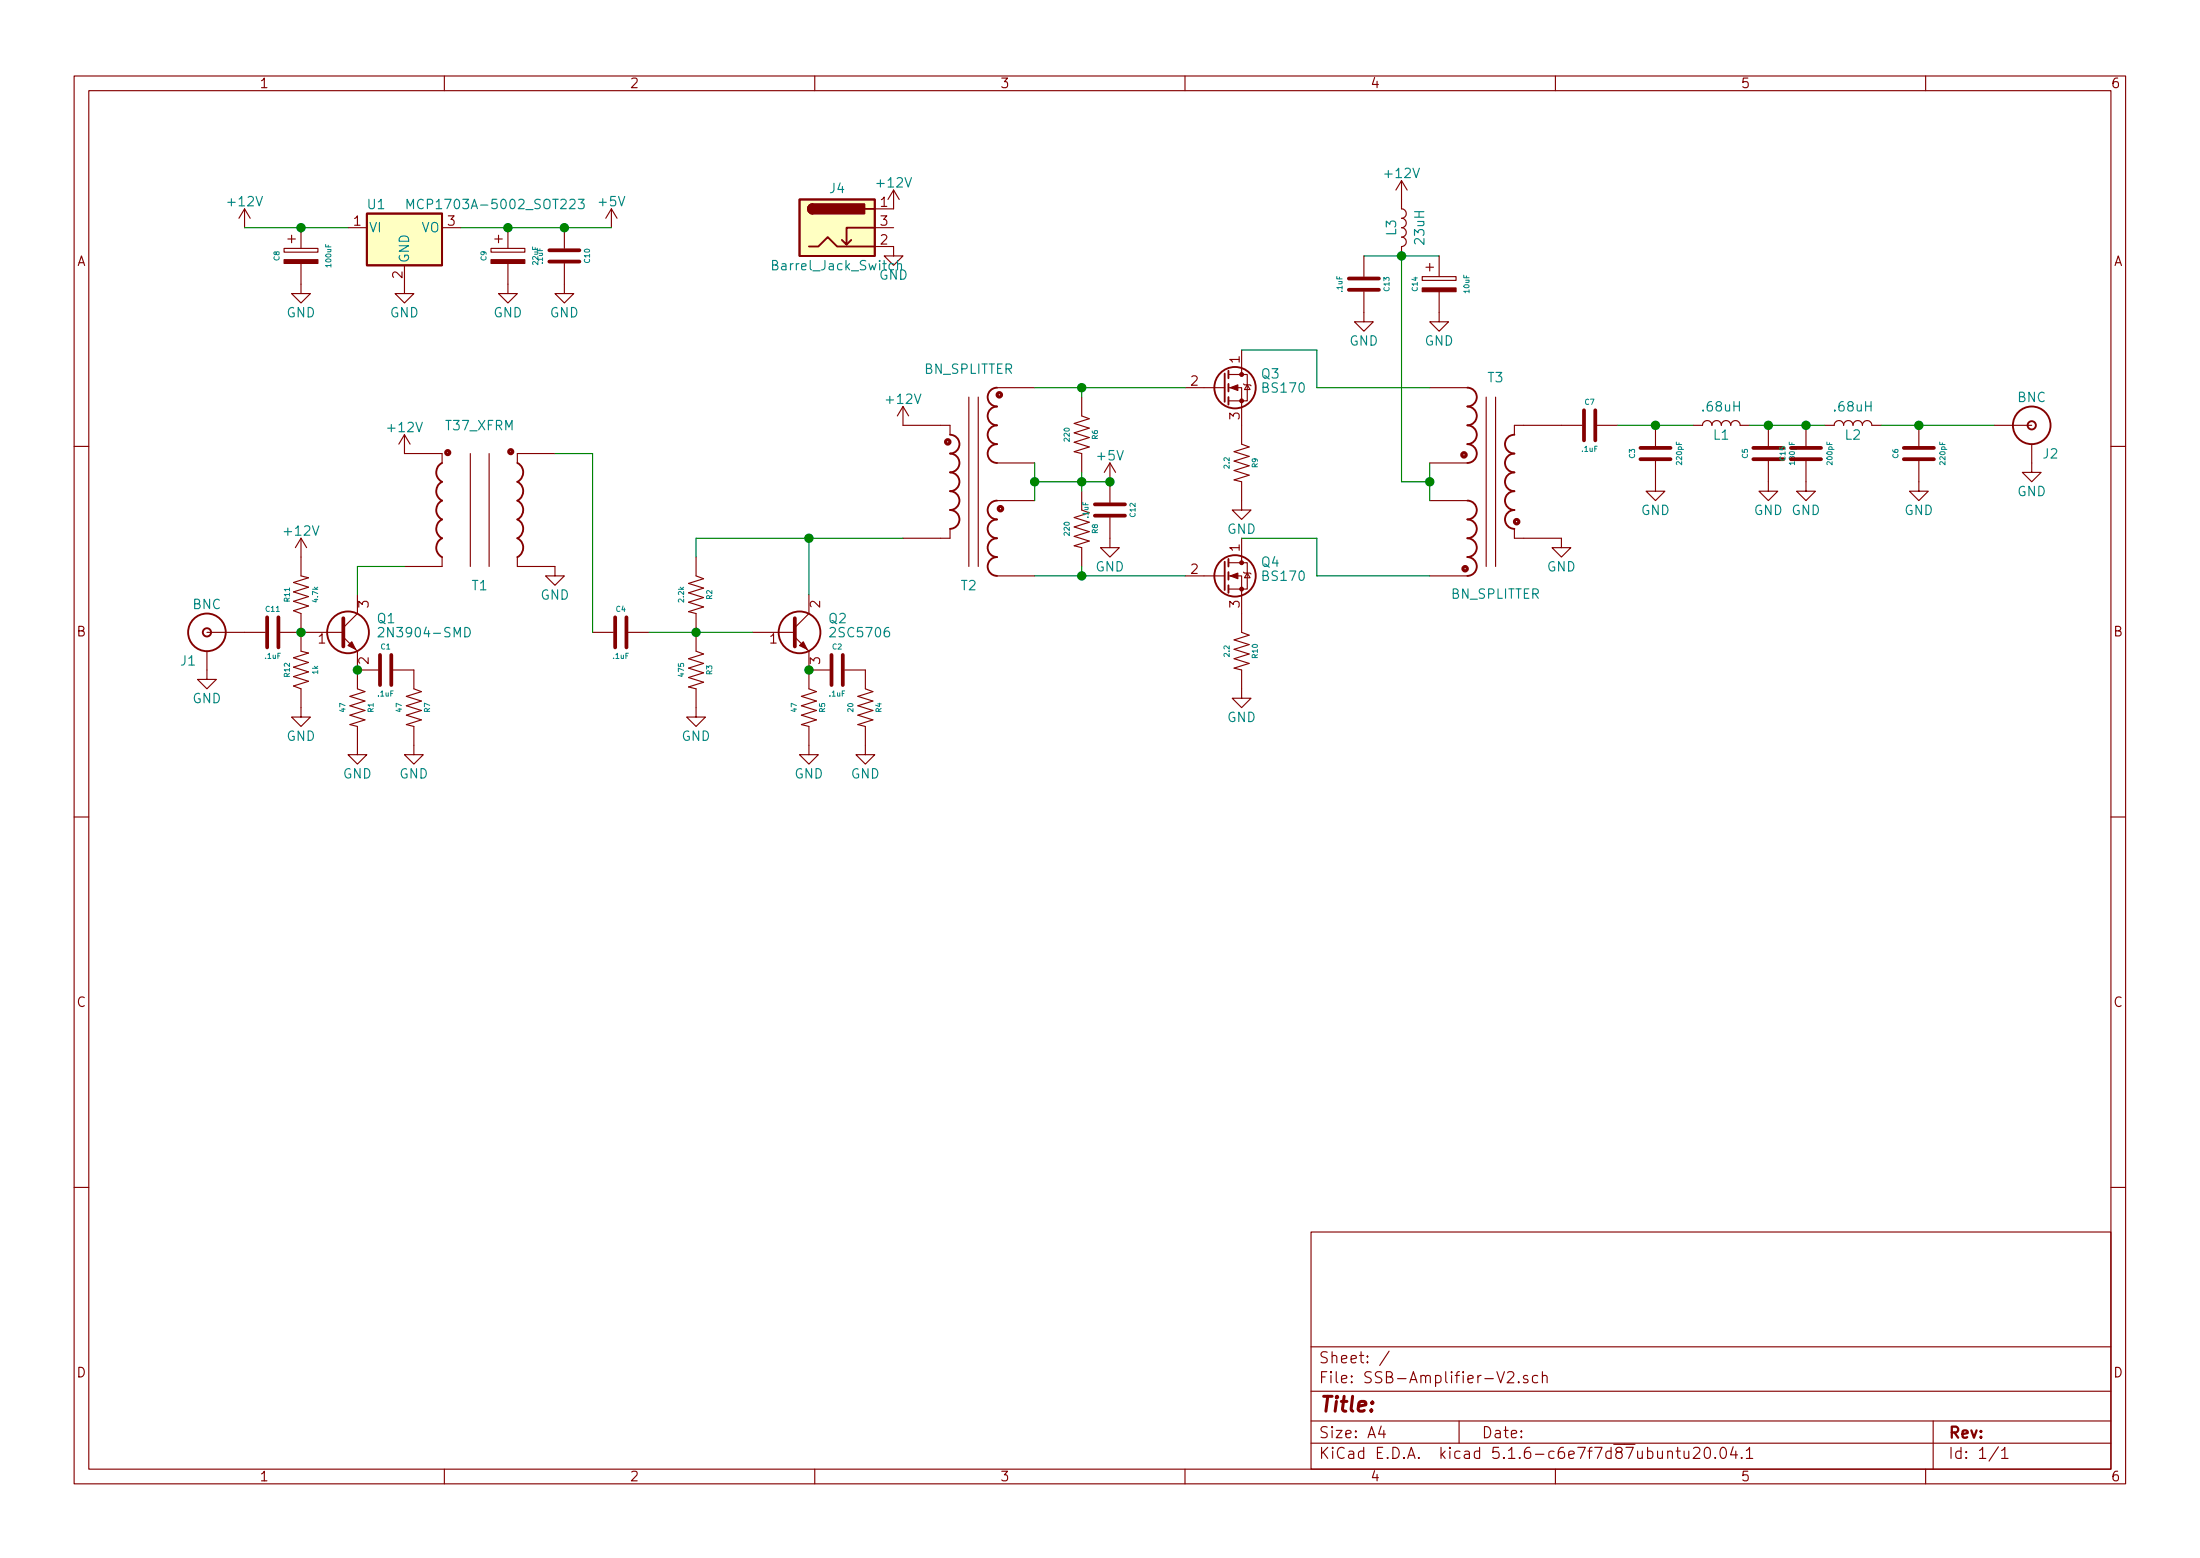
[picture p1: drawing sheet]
EESchema Schematic File Version 4
EELAYER 30 0
EELAYER END
$Descr A4 11693 8268
encoding utf-8
Sheet 1 1
Title ""
Date ""
Rev ""
Comp ""
Comment1 ""
Comment2 ""
Comment3 ""
Comment4 ""
$EndDescr
$Comp
L Xenir:Resistor R1
U 1 1
P 1900 3750
F 0 "R1" H 1900 3825 28  0000 C CNN
F 1 "47" H 1900 3675 28  0000 C CNN
F 2 "Xenir:Resistor 0805" H 1900 3650 50  0001 C CNN
F 3 "" H 1900 3650 50  0001 C CNN
	1    1900 3750
	0    1    1    0   
$EndComp
$Comp
L Xenir:Capacitor C1
U 1 1
P 2050 3550
F 0 "C1" H 2050 3675 28  0000 C CNN
F 1 ".1uF" H 2050 3425 28  0000 C CNN
F 2 "Xenir:Capacitor 0805" H 2050 3400 50  0001 C CNN
F 3 "" H 2050 3400 50  0001 C CNN
	1    2050 3550
	1    0    0    -1  
$EndComp
$Comp
L power:GND #PWR0101
U 1 1
P 1900 3950
F 0 "#PWR0101" H 1900 3700 50  0001 C CNN
F 1 "GND" H 1900 3800 50  0000 C CNN
F 2 "" H 1900 3950 50  0001 C CNN
F 3 "" H 1900 3950 50  0001 C CNN
	1    1900 3950
	1    0    0    -1  
$EndComp
$Comp
L Xenir:Resistor R2
U 1 1
P 3700 3150
F 0 "R2" H 3700 3225 28  0000 C CNN
F 1 "2.2k" H 3700 3075 28  0000 C CNN
F 2 "Xenir:Resistor 0805" H 3700 3050 50  0001 C CNN
F 3 "" H 3700 3050 50  0001 C CNN
	1    3700 3150
	0    1    1    0   
$EndComp
$Comp
L Xenir:Resistor R3
U 1 1
P 3700 3550
F 0 "R3" H 3700 3625 28  0000 C CNN
F 1 "475" H 3700 3475 28  0000 C CNN
F 2 "Xenir:Resistor 0805" H 3700 3450 50  0001 C CNN
F 3 "" H 3700 3450 50  0001 C CNN
	1    3700 3550
	0    1    1    0   
$EndComp
Wire Wire Line
	3450 3350 3700 3350
Connection ~ 3700 3350
$Comp
L power:GND #PWR0104
U 1 1
P 3700 3750
F 0 "#PWR0104" H 3700 3500 50  0001 C CNN
F 1 "GND" H 3700 3600 50  0000 C CNN
F 2 "" H 3700 3750 50  0001 C CNN
F 3 "" H 3700 3750 50  0001 C CNN
	1    3700 3750
	1    0    0    -1  
$EndComp
Wire Wire Line
	3700 3350 4000 3350
$Comp
L Xenir:Resistor R5
U 1 1
P 4300 3750
F 0 "R5" H 4300 3825 28  0000 C CNN
F 1 "47" H 4300 3675 28  0000 C CNN
F 2 "Xenir:Resistor 0805" H 4300 3650 50  0001 C CNN
F 3 "" H 4300 3650 50  0001 C CNN
	1    4300 3750
	0    1    1    0   
$EndComp
$Comp
L power:GND #PWR0105
U 1 1
P 4300 3950
F 0 "#PWR0105" H 4300 3700 50  0001 C CNN
F 1 "GND" H 4300 3800 50  0000 C CNN
F 2 "" H 4300 3950 50  0001 C CNN
F 3 "" H 4300 3950 50  0001 C CNN
	1    4300 3950
	1    0    0    -1  
$EndComp
$Comp
L power:+12V #PWR0106
U 1 1
P 4800 2250
F 0 "#PWR0106" H 4800 2100 50  0001 C CNN
F 1 "+12V" H 4800 2390 50  0000 C CNN
F 2 "" H 4800 2250 50  0001 C CNN
F 3 "" H 4800 2250 50  0001 C CNN
	1    4800 2250
	1    0    0    -1  
$EndComp
$Comp
L Xenir:Capacitor C7
U 1 1
P 8450 2250
F 0 "C7" H 8450 2375 28  0000 C CNN
F 1 ".1uF" H 8450 2125 28  0000 C CNN
F 2 "Xenir:Capacitor 0805" H 8450 2100 50  0001 C CNN
F 3 "" H 8450 2100 50  0001 C CNN
	1    8450 2250
	1    0    0    -1  
$EndComp
$Comp
L Regulator_Linear:MCP1703A-5002_SOT223 U1
U 1 1
P 2150 1200
F 0 "U1" H 2000 1325 50  0000 C CNN
F 1 "MCP1703A-5002_SOT223" H 2150 1325 50  0000 L CNN
F 2 "Package_TO_SOT_SMD:TO-252-3_TabPin2" H 2150 1400 50  0001 C CNN
F 3 "http://ww1.microchip.com/downloads/en/DeviceDoc/20005122B.pdf" H 2150 1150 50  0001 C CNN
	1    2150 1200
	1    0    0    -1  
$EndComp
$Comp
L Xenir:Capacitor C10
U 1 1
P 3000 1350
F 0 "C10" H 3000 1475 28  0000 C CNN
F 1 ".1uF" H 3000 1225 28  0000 C CNN
F 2 "Xenir:Capacitor 0805" H 3000 1200 50  0001 C CNN
F 3 "" H 3000 1200 50  0001 C CNN
	1    3000 1350
	0    1    1    0   
$EndComp
$Comp
L Xenir:Cap_Polarized C9
U 1 1
P 2800 1350
F 0 "C9" H 2800 1125 28  0000 C CNN
F 1 "22uF" H 2800 1400 28  0000 C CNN
F 2 "Capacitor_SMD:CP_Elec_4x5.4" H 2800 1400 50  0001 C CNN
F 3 "" H 2800 1400 50  0001 C CNN
	1    2800 1350
	0    1    1    0   
$EndComp
$Comp
L Xenir:Cap_Polarized C8
U 1 1
P 1700 1350
F 0 "C8" H 1700 1125 28  0000 C CNN
F 1 "100uF" H 1700 1400 28  0000 C CNN
F 2 "Capacitor_SMD:CP_Elec_6.3x5.4" H 1700 1400 50  0001 C CNN
F 3 "" H 1700 1400 50  0001 C CNN
	1    1700 1350
	0    1    1    0   
$EndComp
$Comp
L power:+5V #PWR0116
U 1 1
P 3250 1200
F 0 "#PWR0116" H 3250 1050 50  0001 C CNN
F 1 "+5V" H 3250 1340 50  0000 C CNN
F 2 "" H 3250 1200 50  0001 C CNN
F 3 "" H 3250 1200 50  0001 C CNN
	1    3250 1200
	1    0    0    -1  
$EndComp
Wire Wire Line
	2450 1200 2700 1200
Connection ~ 2700 1200
Wire Wire Line
	2700 1200 3000 1200
Connection ~ 3000 1200
Wire Wire Line
	3000 1200 3250 1200
$Comp
L power:+12V #PWR0117
U 1 1
P 1300 1200
F 0 "#PWR0117" H 1300 1050 50  0001 C CNN
F 1 "+12V" H 1300 1340 50  0000 C CNN
F 2 "" H 1300 1200 50  0001 C CNN
F 3 "" H 1300 1200 50  0001 C CNN
	1    1300 1200
	1    0    0    -1  
$EndComp
Wire Wire Line
	1850 1200 1600 1200
Connection ~ 1600 1200
Wire Wire Line
	1600 1200 1300 1200
$Comp
L power:GND #PWR0119
U 1 1
P 2150 1500
F 0 "#PWR0119" H 2150 1250 50  0001 C CNN
F 1 "GND" H 2150 1350 50  0000 C CNN
F 2 "" H 2150 1500 50  0001 C CNN
F 3 "" H 2150 1500 50  0001 C CNN
	1    2150 1500
	1    0    0    -1  
$EndComp
$Comp
L power:GND #PWR0120
U 1 1
P 2700 1500
F 0 "#PWR0120" H 2700 1250 50  0001 C CNN
F 1 "GND" H 2700 1350 50  0000 C CNN
F 2 "" H 2700 1500 50  0001 C CNN
F 3 "" H 2700 1500 50  0001 C CNN
	1    2700 1500
	1    0    0    -1  
$EndComp
$Comp
L power:GND #PWR0121
U 1 1
P 3000 1500
F 0 "#PWR0121" H 3000 1250 50  0001 C CNN
F 1 "GND" H 3000 1350 50  0000 C CNN
F 2 "" H 3000 1500 50  0001 C CNN
F 3 "" H 3000 1500 50  0001 C CNN
	1    3000 1500
	1    0    0    -1  
$EndComp
$Comp
L Xenir:2SC5706 Q2
U 1 1
P 4200 3350
F 0 "Q2" H 4400 3425 50  0000 L CNN
F 1 "2SC5706" H 4400 3350 50  0000 L CNN
F 2 "Package_TO_SOT_SMD:TO-252-2" H 4400 3275 50  0001 L CIN
F 3 "https://www.fairchildsemi.com/datasheets/2N/2N3904.pdf" H 4200 3350 50  0001 L CNN
	1    4200 3350
	1    0    0    -1  
$EndComp
$Comp
L Xenir:2N3904-SMD Q1
U 1 1
P 1800 3350
F 0 "Q1" H 2000 3425 50  0000 L CNN
F 1 "2N3904-SMD" H 2000 3350 50  0000 L CNN
F 2 "Package_TO_SOT_SMD:SOT-23" H 2000 3275 50  0001 L CIN
F 3 "https://www.fairchildsemi.com/datasheets/2N/2N3904.pdf" H 1800 3350 50  0001 L CNN
	1    1800 3350
	1    0    0    -1  
$EndComp
Connection ~ 1900 3550
$Comp
L Xenir:Resistor R12
U 1 1
P 1600 3550
F 0 "R12" H 1600 3625 28  0000 C CNN
F 1 "1k" H 1600 3475 28  0000 C CNN
F 2 "Xenir:Resistor 0805" H 1600 3450 50  0001 C CNN
F 3 "" H 1600 3450 50  0001 C CNN
	1    1600 3550
	0    -1   -1   0   
$EndComp
Connection ~ 1600 3350
$Comp
L power:GND #PWR0122
U 1 1
P 1600 3750
F 0 "#PWR0122" H 1600 3500 50  0001 C CNN
F 1 "GND" H 1600 3600 50  0000 C CNN
F 2 "" H 1600 3750 50  0001 C CNN
F 3 "" H 1600 3750 50  0001 C CNN
	1    1600 3750
	1    0    0    -1  
$EndComp
$Comp
L Xenir:Capacitor C11
U 1 1
P 1450 3350
F 0 "C11" H 1450 3475 28  0000 C CNN
F 1 ".1uF" H 1450 3225 28  0000 C CNN
F 2 "Xenir:Capacitor 0805" H 1450 3200 50  0001 C CNN
F 3 "" H 1450 3200 50  0001 C CNN
	1    1450 3350
	1    0    0    -1  
$EndComp
$Comp
L Xenir:BNC J1
U 1 1
P 1100 3350
F 0 "J1" H 1000 3200 50  0000 C CNN
F 1 "BNC" H 1100 3500 50  0000 C CNN
F 2 "Xenir:BNC" H 1100 3500 50  0001 C CNN
F 3 "" H 1100 3500 50  0001 C CNN
	1    1100 3350
	1    0    0    -1  
$EndComp
$Comp
L power:GND #PWR0102
U 1 1
P 1100 3550
F 0 "#PWR0102" H 1100 3300 50  0001 C CNN
F 1 "GND" H 1100 3400 50  0000 C CNN
F 2 "" H 1100 3550 50  0001 C CNN
F 3 "" H 1100 3550 50  0001 C CNN
	1    1100 3550
	-1   0    0    -1  
$EndComp
$Comp
L Xenir:Resistor R11
U 1 1
P 1600 3150
F 0 "R11" H 1600 3225 28  0000 C CNN
F 1 "4.7k" H 1600 3075 28  0000 C CNN
F 2 "Xenir:Resistor 0805" H 1600 3050 50  0001 C CNN
F 3 "" H 1600 3050 50  0001 C CNN
	1    1600 3150
	0    -1   -1   0   
$EndComp
$Comp
L power:+12V #PWR0103
U 1 1
P 1600 2950
F 0 "#PWR0103" H 1600 2800 50  0001 C CNN
F 1 "+12V" H 1600 3090 50  0000 C CNN
F 2 "" H 1600 2950 50  0001 C CNN
F 3 "" H 1600 2950 50  0001 C CNN
	1    1600 2950
	1    0    0    -1  
$EndComp
$Comp
L Xenir:Resistor R7
U 1 1
P 2200 3750
F 0 "R7" H 2200 3825 28  0000 C CNN
F 1 "47" H 2200 3675 28  0000 C CNN
F 2 "Xenir:Resistor 0805" H 2200 3650 50  0001 C CNN
F 3 "" H 2200 3650 50  0001 C CNN
	1    2200 3750
	0    1    1    0   
$EndComp
$Comp
L power:GND #PWR0108
U 1 1
P 2200 3950
F 0 "#PWR0108" H 2200 3700 50  0001 C CNN
F 1 "GND" H 2200 3800 50  0000 C CNN
F 2 "" H 2200 3950 50  0001 C CNN
F 3 "" H 2200 3950 50  0001 C CNN
	1    2200 3950
	1    0    0    -1  
$EndComp
$Comp
L Xenir:T37_XFRM T1
U 1 1
P 2550 2250
F 0 "T1" H 2550 1400 50  0000 C CNN
F 1 "T37_XFRM" H 2550 2250 50  0000 C CNN
F 2 "Xenir:T37 Transformer" H 2550 2250 50  0001 C CNN
F 3 "" H 2550 2250 50  0001 C CNN
	1    2550 2250
	1    0    0    -1  
$EndComp
Wire Wire Line
	1900 3150 1900 3000
Wire Wire Line
	1900 3000 2150 3000
$Comp
L power:+12V #PWR0109
U 1 1
P 2150 2400
F 0 "#PWR0109" H 2150 2250 50  0001 C CNN
F 1 "+12V" H 2150 2540 50  0000 C CNN
F 2 "" H 2150 2400 50  0001 C CNN
F 3 "" H 2150 2400 50  0001 C CNN
	1    2150 2400
	1    0    0    -1  
$EndComp
$Comp
L power:GND #PWR0110
U 1 1
P 2950 3000
F 0 "#PWR0110" H 2950 2750 50  0001 C CNN
F 1 "GND" H 2950 2850 50  0000 C CNN
F 2 "" H 2950 3000 50  0001 C CNN
F 3 "" H 2950 3000 50  0001 C CNN
	1    2950 3000
	1    0    0    -1  
$EndComp
$Comp
L Xenir:Capacitor C4
U 1 1
P 3300 3350
F 0 "C4" H 3300 3475 28  0000 C CNN
F 1 ".1uF" H 3300 3225 28  0000 C CNN
F 2 "Xenir:Capacitor 0805" H 3300 3200 50  0001 C CNN
F 3 "" H 3300 3200 50  0001 C CNN
	1    3300 3350
	1    0    0    -1  
$EndComp
Wire Wire Line
	2950 2400 3150 2400
Wire Wire Line
	3150 2400 3150 3350
$Comp
L Xenir:BN_SPLITTER T2
U 1 1
P 5150 1850
F 0 "T2" H 5150 600 50  0000 C CNN
F 1 "BN_SPLITTER" H 5150 1750 50  0000 C CNN
F 2 "Xenir:BN-302-Splitter" H 5150 1850 50  0001 C CNN
F 3 "" H 5150 1850 50  0001 C CNN
	1    5150 1850
	1    0    0    -1  
$EndComp
Wire Wire Line
	3700 2950 3700 2850
Wire Wire Line
	3700 2850 4300 2850
Wire Wire Line
	4300 2850 4300 3150
Connection ~ 4300 2850
Wire Wire Line
	4300 2850 4800 2850
Wire Wire Line
	5500 2450 5500 2550
$Comp
L Xenir:Resistor R6
U 1 1
P 5750 2300
F 0 "R6" H 5750 2375 28  0000 C CNN
F 1 "220" H 5750 2225 28  0000 C CNN
F 2 "Xenir:Resistor 0805" H 5750 2200 50  0001 C CNN
F 3 "" H 5750 2200 50  0001 C CNN
	1    5750 2300
	0    1    1    0   
$EndComp
$Comp
L Xenir:Resistor R8
U 1 1
P 5750 2800
F 0 "R8" H 5750 2875 28  0000 C CNN
F 1 "220" H 5750 2725 28  0000 C CNN
F 2 "Xenir:Resistor 0805" H 5750 2700 50  0001 C CNN
F 3 "" H 5750 2700 50  0001 C CNN
	1    5750 2800
	0    1    1    0   
$EndComp
Wire Wire Line
	5500 2050 5750 2050
Wire Wire Line
	5750 2050 5750 2100
Wire Wire Line
	5500 2550 5750 2550
Wire Wire Line
	5750 2550 5750 2500
Connection ~ 5500 2550
Wire Wire Line
	5500 2550 5500 2650
Wire Wire Line
	5750 2550 5750 2600
Connection ~ 5750 2550
$Comp
L power:+5V #PWR0107
U 1 1
P 5900 2550
F 0 "#PWR0107" H 5900 2400 50  0001 C CNN
F 1 "+5V" H 5900 2690 50  0000 C CNN
F 2 "" H 5900 2550 50  0001 C CNN
F 3 "" H 5900 2550 50  0001 C CNN
	1    5900 2550
	1    0    0    -1  
$EndComp
Wire Wire Line
	5750 2550 5900 2550
Wire Wire Line
	5500 3050 5750 3050
Wire Wire Line
	5750 3050 5750 3000
$Comp
L Xenir:Capacitor C2
U 1 1
P 4450 3550
F 0 "C2" H 4450 3675 28  0000 C CNN
F 1 ".1uF" H 4450 3425 28  0000 C CNN
F 2 "Xenir:Capacitor 0805" H 4450 3400 50  0001 C CNN
F 3 "" H 4450 3400 50  0001 C CNN
	1    4450 3550
	1    0    0    -1  
$EndComp
$Comp
L Xenir:Resistor R4
U 1 1
P 4600 3750
F 0 "R4" H 4600 3825 28  0000 C CNN
F 1 "20" H 4600 3675 28  0000 C CNN
F 2 "Xenir:Resistor 0805" H 4600 3650 50  0001 C CNN
F 3 "" H 4600 3650 50  0001 C CNN
	1    4600 3750
	0    1    1    0   
$EndComp
$Comp
L power:GND #PWR0111
U 1 1
P 4600 3950
F 0 "#PWR0111" H 4600 3700 50  0001 C CNN
F 1 "GND" H 4600 3800 50  0000 C CNN
F 2 "" H 4600 3950 50  0001 C CNN
F 3 "" H 4600 3950 50  0001 C CNN
	1    4600 3950
	1    0    0    -1  
$EndComp
Connection ~ 4300 3550
$Comp
L Transistor_FET:BS170 Q3
U 1 1
P 6500 2050
F 0 "Q3" H 6700 2125 50  0000 L CNN
F 1 "BS170" H 6700 2050 50  0000 L CNN
F 2 "Package_TO_SOT_THT:TO-92_Inline_Wide" H 6700 1975 50  0001 L CIN
F 3 "http://www.fairchildsemi.com/ds/BS/BS170.pdf" H 6500 2050 50  0001 L CNN
	1    6500 2050
	1    0    0    -1  
$EndComp
$Comp
L Transistor_FET:BS170 Q4
U 1 1
P 6500 3050
F 0 "Q4" H 6700 3125 50  0000 L CNN
F 1 "BS170" H 6700 3050 50  0000 L CNN
F 2 "Package_TO_SOT_THT:TO-92_Inline_Wide" H 6700 2975 50  0001 L CIN
F 3 "http://www.fairchildsemi.com/ds/BS/BS170.pdf" H 6500 3050 50  0001 L CNN
	1    6500 3050
	1    0    0    -1  
$EndComp
$Comp
L Xenir:Resistor R9
U 1 1
P 6600 2450
F 0 "R9" H 6600 2525 28  0000 C CNN
F 1 "2.2" H 6600 2375 28  0000 C CNN
F 2 "Xenir:Resistor 1206" H 6600 2350 50  0001 C CNN
F 3 "" H 6600 2350 50  0001 C CNN
	1    6600 2450
	0    1    1    0   
$EndComp
$Comp
L Xenir:Resistor R10
U 1 1
P 6600 3450
F 0 "R10" H 6600 3525 28  0000 C CNN
F 1 "2.2" H 6600 3375 28  0000 C CNN
F 2 "Xenir:Resistor 1206" H 6600 3350 50  0001 C CNN
F 3 "" H 6600 3350 50  0001 C CNN
	1    6600 3450
	0    1    1    0   
$EndComp
$Comp
L power:GND #PWR0112
U 1 1
P 6600 3650
F 0 "#PWR0112" H 6600 3400 50  0001 C CNN
F 1 "GND" H 6600 3500 50  0000 C CNN
F 2 "" H 6600 3650 50  0001 C CNN
F 3 "" H 6600 3650 50  0001 C CNN
	1    6600 3650
	1    0    0    -1  
$EndComp
$Comp
L power:GND #PWR0113
U 1 1
P 6600 2650
F 0 "#PWR0113" H 6600 2400 50  0001 C CNN
F 1 "GND" H 6600 2500 50  0000 C CNN
F 2 "" H 6600 2650 50  0001 C CNN
F 3 "" H 6600 2650 50  0001 C CNN
	1    6600 2650
	1    0    0    -1  
$EndComp
Wire Wire Line
	5750 3050 6300 3050
Connection ~ 5750 3050
Wire Wire Line
	5750 2050 6300 2050
Connection ~ 5750 2050
$Comp
L Xenir:BN_SPLITTER T3
U 1 1
P 7950 3250
F 0 "T3" H 7950 2000 50  0000 C CNN
F 1 "BN_SPLITTER" H 7950 3150 50  0000 C CNN
F 2 "Xenir:BN-302-Splitter" H 7950 3250 50  0001 C CNN
F 3 "" H 7950 3250 50  0001 C CNN
	1    7950 3250
	-1   0    0    1   
$EndComp
Wire Wire Line
	6600 2850 7000 2850
Wire Wire Line
	7000 2850 7000 3050
Wire Wire Line
	7000 3050 7600 3050
Wire Wire Line
	6600 1850 7000 1850
Wire Wire Line
	7000 1850 7000 2050
Wire Wire Line
	7000 2050 7600 2050
Wire Wire Line
	7600 2450 7600 2550
$Comp
L power:GND #PWR0114
U 1 1
P 8300 2850
F 0 "#PWR0114" H 8300 2600 50  0001 C CNN
F 1 "GND" H 8300 2700 50  0000 C CNN
F 2 "" H 8300 2850 50  0001 C CNN
F 3 "" H 8300 2850 50  0001 C CNN
	1    8300 2850
	1    0    0    -1  
$EndComp
$Comp
L Xenir:Inductor L1
U 1 1
P 9150 2250
F 0 "L1" H 9150 2200 50  0000 C CNN
F 1 ".68uH" H 9150 2350 50  0000 C CNN
F 2 "Xenir:T37_Inductor" H 9150 2350 50  0001 C CNN
F 3 "" H 9150 2350 50  0001 C CNN
	1    9150 2250
	1    0    0    -1  
$EndComp
$Comp
L Xenir:Inductor L2
U 1 1
P 9850 2250
F 0 "L2" H 9850 2200 50  0000 C CNN
F 1 ".68uH" H 9850 2350 50  0000 C CNN
F 2 "Xenir:T37_Inductor" H 9850 2350 50  0001 C CNN
F 3 "" H 9850 2350 50  0001 C CNN
	1    9850 2250
	1    0    0    -1  
$EndComp
$Comp
L Xenir:Capacitor C3
U 1 1
P 8800 2400
F 0 "C3" H 8800 2525 28  0000 C CNN
F 1 "220pF" H 8800 2275 28  0000 C CNN
F 2 "Xenir:Capacitor 0805" H 8800 2250 50  0001 C CNN
F 3 "" H 8800 2250 50  0001 C CNN
	1    8800 2400
	0    -1   -1   0   
$EndComp
$Comp
L Xenir:Capacitor C5
U 1 1
P 9400 2400
F 0 "C5" H 9400 2525 28  0000 C CNN
F 1 "180pF" H 9400 2275 28  0000 C CNN
F 2 "Xenir:Capacitor 0805" H 9400 2250 50  0001 C CNN
F 3 "" H 9400 2250 50  0001 C CNN
	1    9400 2400
	0    -1   -1   0   
$EndComp
$Comp
L Xenir:Capacitor C6
U 1 1
P 10200 2400
F 0 "C6" H 10200 2525 28  0000 C CNN
F 1 "220pF" H 10200 2275 28  0000 C CNN
F 2 "Xenir:Capacitor 0805" H 10200 2250 50  0001 C CNN
F 3 "" H 10200 2250 50  0001 C CNN
	1    10200 2400
	0    -1   -1   0   
$EndComp
$Comp
L power:GND #PWR0118
U 1 1
P 8800 2550
F 0 "#PWR0118" H 8800 2300 50  0001 C CNN
F 1 "GND" H 8800 2400 50  0000 C CNN
F 2 "" H 8800 2550 50  0001 C CNN
F 3 "" H 8800 2550 50  0001 C CNN
	1    8800 2550
	1    0    0    -1  
$EndComp
$Comp
L power:GND #PWR0123
U 1 1
P 9400 2550
F 0 "#PWR0123" H 9400 2300 50  0001 C CNN
F 1 "GND" H 9400 2400 50  0000 C CNN
F 2 "" H 9400 2550 50  0001 C CNN
F 3 "" H 9400 2550 50  0001 C CNN
	1    9400 2550
	1    0    0    -1  
$EndComp
$Comp
L power:GND #PWR0124
U 1 1
P 10200 2550
F 0 "#PWR0124" H 10200 2300 50  0001 C CNN
F 1 "GND" H 10200 2400 50  0000 C CNN
F 2 "" H 10200 2550 50  0001 C CNN
F 3 "" H 10200 2550 50  0001 C CNN
	1    10200 2550
	1    0    0    -1  
$EndComp
Wire Wire Line
	8600 2250 8800 2250
Connection ~ 8800 2250
Wire Wire Line
	8800 2250 9000 2250
Wire Wire Line
	9300 2250 9400 2250
$Comp
L power:GND #PWR0115
U 1 1
P 10800 2450
F 0 "#PWR0115" H 10800 2200 50  0001 C CNN
F 1 "GND" H 10800 2300 50  0000 C CNN
F 2 "" H 10800 2450 50  0001 C CNN
F 3 "" H 10800 2450 50  0001 C CNN
	1    10800 2450
	1    0    0    -1  
$EndComp
$Comp
L Xenir:BNC J2
U 1 1
P 10800 2250
F 0 "J2" H 10700 2100 50  0000 C CNN
F 1 "BNC" H 10800 2400 50  0000 C CNN
F 2 "Xenir:BNC" H 10800 2400 50  0001 C CNN
F 3 "" H 10800 2400 50  0001 C CNN
	1    10800 2250
	-1   0    0    -1  
$EndComp
Wire Wire Line
	10000 2250 10200 2250
Connection ~ 10200 2250
Wire Wire Line
	10200 2250 10600 2250
Connection ~ 9400 2250
Wire Wire Line
	9400 2250 9600 2250
$Comp
L Xenir:Capacitor C15
U 1 1
P 9600 2400
F 0 "C15" H 9600 2525 28  0000 C CNN
F 1 "200pF" H 9600 2275 28  0000 C CNN
F 2 "Xenir:Capacitor 0805" H 9600 2250 50  0001 C CNN
F 3 "" H 9600 2250 50  0001 C CNN
	1    9600 2400
	0    -1   -1   0   
$EndComp
Connection ~ 9600 2250
Wire Wire Line
	9600 2250 9700 2250
$Comp
L power:GND #PWR0125
U 1 1
P 9600 2550
F 0 "#PWR0125" H 9600 2300 50  0001 C CNN
F 1 "GND" H 9600 2400 50  0000 C CNN
F 2 "" H 9600 2550 50  0001 C CNN
F 3 "" H 9600 2550 50  0001 C CNN
	1    9600 2550
	1    0    0    -1  
$EndComp
$Comp
L Xenir:Capacitor C12
U 1 1
P 5900 2700
F 0 "C12" H 5900 2825 28  0000 C CNN
F 1 ".1uF" H 5900 2575 28  0000 C CNN
F 2 "Xenir:Capacitor 0805" H 5900 2550 50  0001 C CNN
F 3 "" H 5900 2550 50  0001 C CNN
	1    5900 2700
	0    1    1    0   
$EndComp
Connection ~ 5900 2550
$Comp
L power:GND #PWR0126
U 1 1
P 5900 2850
F 0 "#PWR0126" H 5900 2600 50  0001 C CNN
F 1 "GND" H 5900 2700 50  0000 C CNN
F 2 "" H 5900 2850 50  0001 C CNN
F 3 "" H 5900 2850 50  0001 C CNN
	1    5900 2850
	1    0    0    -1  
$EndComp
$Comp
L power:+12V #PWR0127
U 1 1
P 7450 1050
F 0 "#PWR0127" H 7450 900 50  0001 C CNN
F 1 "+12V" H 7450 1190 50  0000 C CNN
F 2 "" H 7450 1050 50  0001 C CNN
F 3 "" H 7450 1050 50  0001 C CNN
	1    7450 1050
	1    0    0    -1  
$EndComp
$Comp
L Xenir:Inductor L3
U 1 1
P 7450 1200
F 0 "L3" H 7450 1150 50  0000 C CNN
F 1 "23uH" H 7450 1300 50  0000 C CNN
F 2 "Xenir:BN-43-2402" H 7450 1300 50  0001 C CNN
F 3 "" H 7450 1300 50  0001 C CNN
	1    7450 1200
	0    1    1    0   
$EndComp
$Comp
L Xenir:Capacitor C13
U 1 1
P 7250 1500
F 0 "C13" H 7250 1625 28  0000 C CNN
F 1 ".1uF" H 7250 1375 28  0000 C CNN
F 2 "Xenir:Capacitor 0805" H 7250 1350 50  0001 C CNN
F 3 "" H 7250 1350 50  0001 C CNN
	1    7250 1500
	0    1    1    0   
$EndComp
$Comp
L Xenir:Cap_Polarized C14
U 1 1
P 7750 1500
F 0 "C14" H 7750 1275 28  0000 C CNN
F 1 "10uF" H 7750 1550 28  0000 C CNN
F 2 "Capacitor_SMD:CP_Elec_4x5.4" H 7750 1550 50  0001 C CNN
F 3 "" H 7750 1550 50  0001 C CNN
	1    7750 1500
	0    1    1    0   
$EndComp
Wire Wire Line
	7250 1350 7450 1350
Connection ~ 7450 1350
Wire Wire Line
	7450 1350 7650 1350
Wire Wire Line
	7450 1350 7450 2550
Wire Wire Line
	7450 2550 7600 2550
Connection ~ 7600 2550
Wire Wire Line
	7600 2550 7600 2650
$Comp
L power:GND #PWR0128
U 1 1
P 7250 1650
F 0 "#PWR0128" H 7250 1400 50  0001 C CNN
F 1 "GND" H 7250 1500 50  0000 C CNN
F 2 "" H 7250 1650 50  0001 C CNN
F 3 "" H 7250 1650 50  0001 C CNN
	1    7250 1650
	1    0    0    -1  
$EndComp
$Comp
L power:GND #PWR0129
U 1 1
P 7650 1650
F 0 "#PWR0129" H 7650 1400 50  0001 C CNN
F 1 "GND" H 7650 1500 50  0000 C CNN
F 2 "" H 7650 1650 50  0001 C CNN
F 3 "" H 7650 1650 50  0001 C CNN
	1    7650 1650
	1    0    0    -1  
$EndComp
$Comp
L power:GND #PWR0130
U 1 1
P 1600 1500
F 0 "#PWR0130" H 1600 1250 50  0001 C CNN
F 1 "GND" H 1600 1350 50  0000 C CNN
F 2 "" H 1600 1500 50  0001 C CNN
F 3 "" H 1600 1500 50  0001 C CNN
	1    1600 1500
	1    0    0    -1  
$EndComp
$Comp
L Connector:Barrel_Jack_Switch J4
U 1 1
P 4450 1200
F 0 "J4" H 4450 1410 50  0000 C CNN
F 1 "Barrel_Jack_Switch" H 4450 1000 50  0000 C CNN
F 2 "Xenir:BarrelJack_Horizontal" H 4500 1160 50  0001 C CNN
F 3 "~" H 4500 1160 50  0001 C CNN
	1    4450 1200
	1    0    0    -1  
$EndComp
$Comp
L power:+12V #PWR0131
U 1 1
P 4750 1100
F 0 "#PWR0131" H 4750 950 50  0001 C CNN
F 1 "+12V" H 4750 1240 50  0000 C CNN
F 2 "" H 4750 1100 50  0001 C CNN
F 3 "" H 4750 1100 50  0001 C CNN
	1    4750 1100
	1    0    0    -1  
$EndComp
$Comp
L power:GND #PWR0132
U 1 1
P 4750 1300
F 0 "#PWR0132" H 4750 1050 50  0001 C CNN
F 1 "GND" H 4750 1150 50  0000 C CNN
F 2 "" H 4750 1300 50  0001 C CNN
F 3 "" H 4750 1300 50  0001 C CNN
	1    4750 1300
	1    0    0    -1  
$EndComp
$EndSCHEMATC
